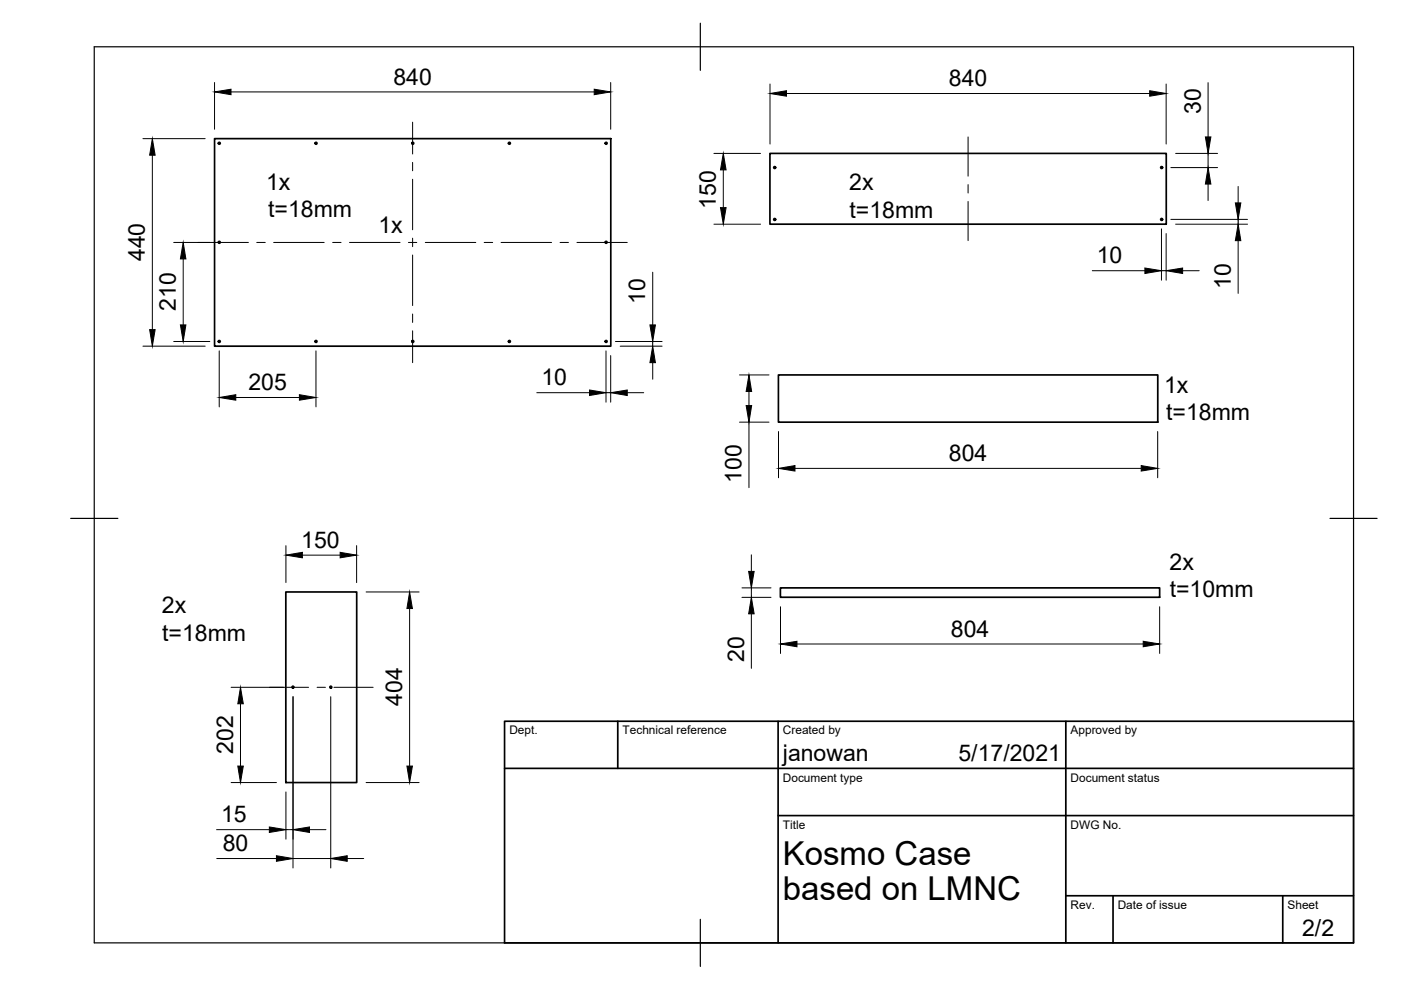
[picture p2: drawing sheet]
<svg xmlns="http://www.w3.org/2000/svg" width="297mm" height="210mm" viewBox="0 0 297 210" stroke-linecap="round" stroke-linejoin="round" font-family="sans-serif">
<!-- layer: Visible -->
<g fill="none" stroke="#000" stroke-width=".36">
<path d="M45.5 29.4h84v44h-84zM163.2 32.5h84.1v15h-84.1zM165 79.5h80.5v10h-80.5zM60.6 125.5h15v40.4h-15zM165.5 124.6h80.4v2h-80.4z"/>
<circle cx="46.5" cy="30.4" r=".2"/>
<circle cx="67" cy="30.4" r=".2"/>
<circle cx="87.5" cy="30.4" r=".2"/>
<circle cx="108" cy="30.4" r=".2"/>
<circle cx="128.5" cy="30.4" r=".2"/>
<circle cx="164.2" cy="35.5" r=".2"/>
<circle cx="246.3" cy="35.5" r=".2"/>
<circle cx="46.5" cy="51.4" r=".2"/>
<circle cx="128.5" cy="51.4" r=".2"/>
<circle cx="164.2" cy="46.5" r=".2"/>
<circle cx="246.3" cy="46.5" r=".2"/>
<circle cx="46.5" cy="72.4" r=".2"/>
<circle cx="67" cy="72.4" r=".2"/>
<circle cx="87.5" cy="72.4" r=".2"/>
<circle cx="108" cy="72.4" r=".2"/>
<circle cx="128.5" cy="72.4" r=".2"/>
<circle cx="62.1" cy="145.7" r=".2"/>
<circle cx="70.1" cy="145.7" r=".2"/>
</g>
<!-- layer: Border -->
<path d="M20 9.9h267v190h-267zM148.5 4.9v10M15 109.9h10M282 109.9h10M148.5 194.9v10" fill="none" stroke="#000" stroke-width=".25"/>
<!-- layer: TitleBlock -->
<path d="M107 152.9h180v47h-180zM131 152.9v10M165 152.9v47M226 152.9v47M107 162.9h180M165 172.9h122M226 189.9h61M236 189.9v10M272 189.9v10" fill="none" stroke="#000" stroke-width=".36"/>
<!-- layer: Dimensions -->
<g fill="none" stroke="#000" stroke-width=".21">
<path d="M45.5 17.5v9.9M49 19.5h77M129.5 17.5v9.9M163.3 17.8v12.7M166.8 19.8h77M247.2 17.8v12.7M256.1 17.5v11.5M30.3 29.4h13.2M32.3 32.9v37M151.4 32.5h9.8M153.4 36v8M248.2 35.5h9.9"/>
<path d="M249.3 32.5h8.8M256.1 32.5v3M256.1 39v3.5M262.5 39.5v3.5M36.8 51.4h7.7M38.8 54.9v14M138.4 57.7v11.2M151.4 47.5h9.8M231.6 57.4h11.1M246.3 48.5v10.9M246.3 57.4h.9M247.2 49.5v9.9"/>
<path d="M248.2 46.5h16.3M249.3 47.5h15.2M250.7 57.4h3.6M262.5 46.5v1M262.5 51v11.2M30.3 73.4h13.2M36.8 72.4h7.7M46.5 74.4v11.9M67 74.4v11.9M128.5 74.4v10.9M129.5 75.4v9.9M130.5 72.4h9.9"/>
<path d="M131.5 73.4h8.9M138.4 72.4v1M138.4 76.9v3.5M156.8 79.5h6.2M50 84.3h13.5M113.8 83.3h11.2M128.5 83.3h1M133 83.3h3.5M156.8 89.5h6.2M158.8 83v3M158.8 89.5v13.9M165.1 91.5v9.8"/>
<path d="M168.6 99.3h73.4M245.4 91.5v9.8M60.6 115.7v7.8M64.1 117.7h8M75.6 115.7v7.8M159.3 117.6v3.6M77.6 125.5h11.3M86.8 129v33.4M157.3 124.6h6.2M157.3 126.7h6.2M159.3 124.6v2.1M159.3 130.1v11.6"/>
<path d="M165.5 128.6v9.9M169 136.5h73.4M245.9 128.6v9.9M49 145.7h11.1M51 149.2v13.2M62.1 147.7v36.3M70.1 147.7v36.3M45.9 175.9h11.2M49 165.9h9.6M60.6 167.9v10M60.6 175.9h1.5M65.6 175.9h3.5"/>
<path d="M77.6 165.9h11.3M46 182h12.6M62.1 182h8M73.6 182h3.5"/>
</g>
<g fill="#000" stroke="#000" stroke-width=".21">
<path d="M45.5 19.5l3.5-.6v1.2zM126 18.9l3.5 .6-3.5 .6zM163.3 19.8l3.5-.6v1.2zM243.8 19.2l3.4 .6-3.4 .6zM32.3 29.4l.6 3.5h-1.2zM153.4 32.5l.5 3.5h-1.1zM256.1 35.5l.6 3.5h-1.1zM255.6 29h1.1l-.6 3.5zM38.8 51.4l.6 3.5h-1.2zM152.8 44h1.1l-.5 3.5zM242.7 56.8l3.6 .6-3.6 .6zM247.2 57.4l3.5-.6v1.2z"/>
<path d="M261.9 43h1.2l-.6 3.5zM262.5 47.5l.6 3.5h-1.2zM31.7 69.9h1.2l-.6 3.5zM38.2 68.9h1.2l-.6 3.5zM138.4 73.4l.6 3.5h-1.2zM137.8 68.9h1.2l-.6 3.5zM46.5 84.3l3.5-.6v1.2zM63.5 83.7l3.5 .6-3.5 .6zM125 82.7l3.5 .6-3.5 .6zM129.5 83.3l3.5-.6v1.2zM158.8 79.5l.6 3.5h-1.2zM158.2 86h1.2l-.6 3.5z"/>
<path d="M165.1 99.3l3.5-.6v1.2zM242 98.7l3.4 .6-3.4 .6zM60.6 117.7l3.5-.6v1.2zM72.1 117.1l3.5 .6-3.5 .6zM86.8 125.5l.6 3.5h-1.1zM158.7 121.2h1.2l-.6 3.4zM159.3 126.7l.6 3.4h-1.2zM165.5 136.5l3.5-.5v1.1zM242.4 136l3.5 .5-3.5 .6zM51 145.7l.6 3.5h-1.2zM50.4 162.4h1.2l-.6 3.5zM57.1 175.3l3.5 .6-3.5 .6z"/>
<path d="M62.1 175.9l3.5-.6v1.2zM86.3 162.4h1.1l-.6 3.5zM58.6 181.4l3.5 .6-3.5 .6zM70.1 182l3.5-.6v1.2z"/>
</g>
<!-- layer: Center Lines -->
<g fill="none" stroke="#000" stroke-width=".21">
<path d="M87.5 25.9v6.8M87.5 34.4v1.8M87.5 38v10.7M205.3 29v8.4M205.3 39.1v1.8M42 51.4h10.7M54.4 51.4h1.8M58 51.4h10.7M70.5 51.4h1.8M74.1 51.4h10.7M86.6 51.4h1.8M87.5 50.5v1.8"/>
<path d="M87.5 54.1v10.7M90.2 51.4h10.7M102.7 51.4h1.8M106.2 51.4h10.7M118.7 51.4h1.8M122.3 51.4h10.7M205.3 42.7v8.3M87.5 66.6v1.8M87.5 70.1v6.8M57.1 145.7h8.3M67.2 145.7h1.8M70.8 145.7h8.3"/>
</g>
<g font-size="7">
<text x="166" y="183.4">Kosmo Case</text>
<text x="166" y="190.9">based on LMNC</text>
</g>
<g font-size="4.9">
<text x="83.4" y="17.9">840</text>
<text x="201.2" y="18.3">840</text>
<text x="254.6" y="24.2" transform="rotate(-90 254.6 24.2)">30</text>
<text x="56.4" y="40.2">1x</text>
<text x="180" y="40.4">2x</text>
<text x="56.9" y="46.1">t=18mm</text>
<text x="151.8" y="44.3" transform="rotate(-90 151.8 44.3)">150</text>
<text x="180.1" y="46.2">t=18mm</text>
<text x="80.2" y="49.4">1x</text>
<text x="30.7" y="55.4" transform="rotate(-90 30.7 55.4)">440</text>
<text x="232.5" y="55.8">10</text>
<text x="37.3" y="65.9" transform="rotate(-90 37.3 65.9)">210</text>
<text x="136.8" y="64.4" transform="rotate(-90 136.8 64.4)">10</text>
<text x="260.9" y="61.2" transform="rotate(-90 260.9 61.2)">10</text>
<text x="52.7" y="82.7">205</text>
<text x="114.8" y="81.7">10</text>
<text x="246.8" y="83.3">1x</text>
<text x="247.2" y="89.1">t=18mm</text>
<text x="201.2" y="97.7">804</text>
<text x="157.2" y="102.4" transform="rotate(-90 157.2 102.4)">100</text>
<text x="63.9" y="116.1">150</text>
<text x="248" y="120.8">2x</text>
<text x="34.3" y="130">2x</text>
<text x="248" y="126.6">t=10mm</text>
<text x="34.4" y="135.8">t=18mm</text>
<text x="201.6" y="135">804</text>
<text x="157.8" y="140.3" transform="rotate(-90 157.8 140.3)">20</text>
<text x="85.3" y="149.7" transform="rotate(-90 85.3 149.7)">404</text>
<text x="49.4" y="159.8" transform="rotate(-90 49.4 159.8)">202</text>
<text x="166" y="161.4">janowan</text>
<text x="203.2" y="161.4">5/17/2021</text>
<text x="46.9" y="174.3">15</text>
<text x="47.2" y="180.5">80</text>
<text x="276.1" y="198.6">2/2</text>
</g>
<g font-size="2.5">
<text x="108" y="155.7">Dept.</text>
<text x="132" y="155.7">Technical reference</text>
<text x="166" y="155.7">Created by</text>
<text x="227" y="155.7">Approved by</text>
<text x="166" y="165.7">Document type</text>
<text x="227" y="165.7">Document status</text>
<text x="166" y="175.7">Title</text>
<text x="227" y="175.7">DWG No.</text>
<text x="227" y="192.7">Rev.</text>
<text x="237" y="192.7">Date of issue</text>
<text x="273" y="192.7">Sheet</text>
</g>
</svg>
